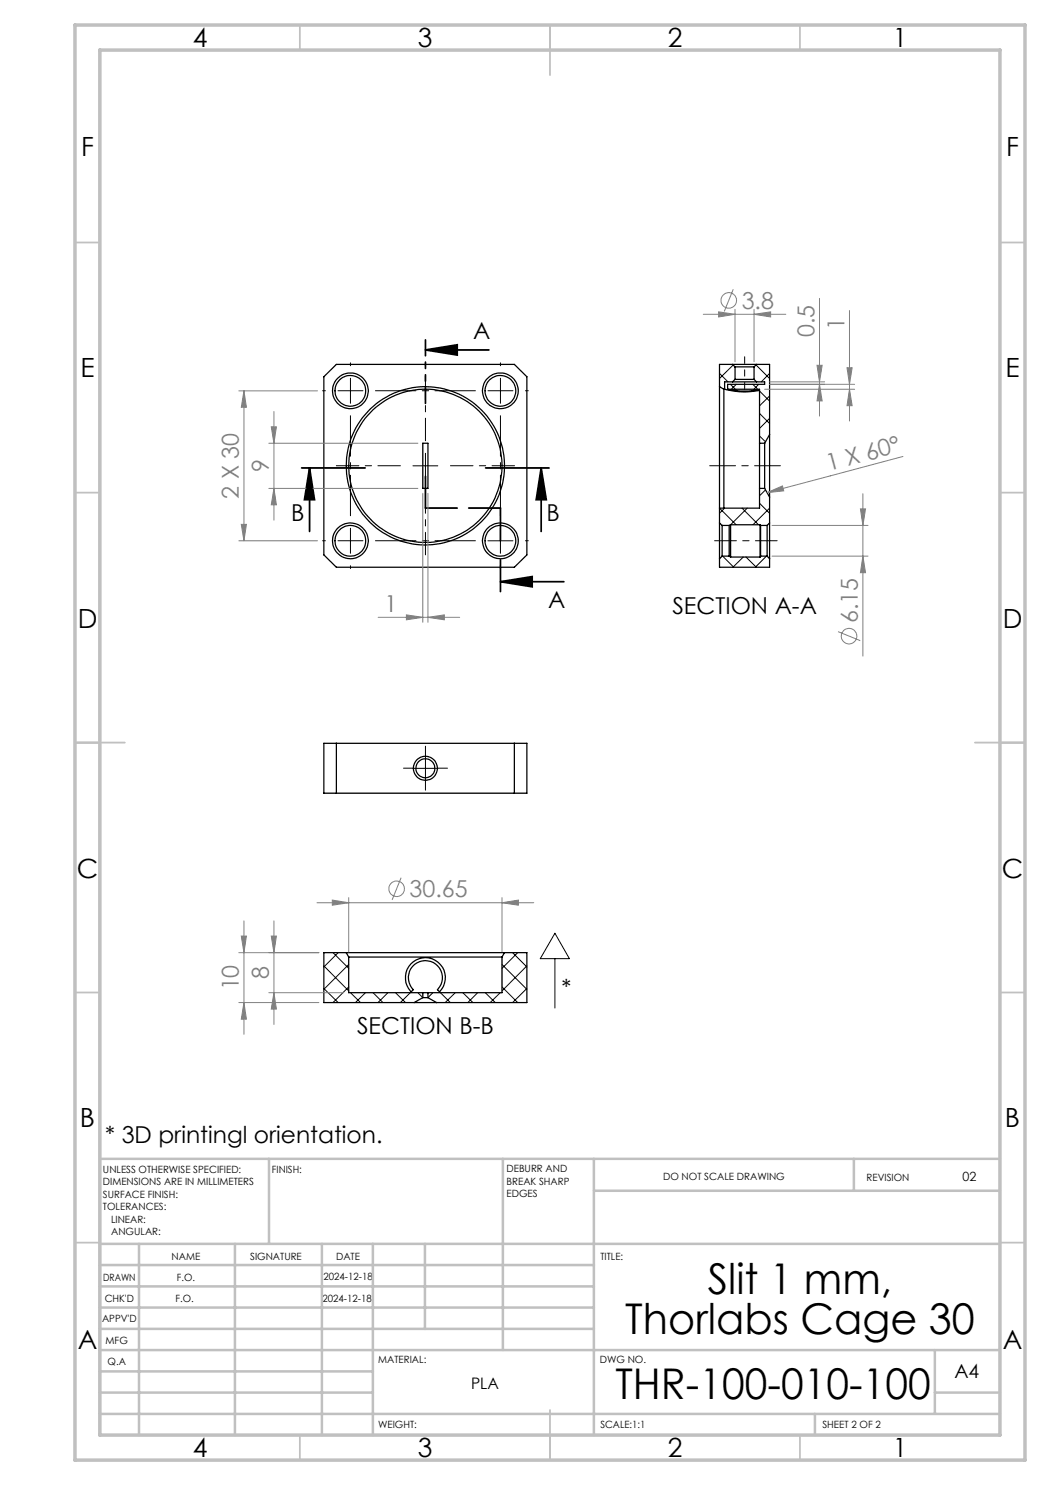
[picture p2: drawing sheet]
<svg xmlns="http://www.w3.org/2000/svg" width="210mm" height="297mm" viewBox="0 0 210 297" stroke-linecap="round" stroke-linejoin="round" font-family="sans-serif">
<g fill="none" stroke="#000" stroke-width=".25">
<path d="M64.8 75.3l2.5-2.4h35.6l2.5 2.4v35.7l-2.5 2.4h-35.6l-2.5-2.4zM143.9 77.3v24.3M143.9 77.3l.9 .6M144.8 77.9v23.7M144.8 77.9h.1M144.9 77.9l.4 .1a14.6 14.6 0 0 0 6.4 .1l-3.5 .1-2.7-.3M145.5 77.9h6.4v23.7h-8M146.5 72.9h4.8M146.5 76.4h4.8M146.5 72.9h-2.6v4.4M146.5 76.4h-1.6v1.5M146.5 72.9l.5 .5"/>
<path d="M147 73.4h3.8M147 75.9h3.8M147 73.4v2.5M147 75.9l-.5 .5M150.8 75.9l.5 .5M150.8 73.4v2.5M151.3 72.9h2.6v31.7M151.3 76.4h1.6v.5h-7.4v1M151.3 72.9l-.5 .5M84.6 88.6h1v9.1h-1zM151.9 97.7h1M151.9 88.6h1"/>
<path d="M152.9 88.6v9.1M152.9 97.7l1 1.7M153.9 86.9l-1 1.7M143.9 104.6v7.2M143.9 111.8v1.6h10v-1.6M143.9 101.6v3M143.9 104.6l.5 .5M144.4 105.1v6.1M144.4 105.1h1.4M144.4 111.2l-.5 .6M144.4 111.2h1.4M145.8 105.1v6.1"/>
<path d="M145.8 111.2l.3 .2M146.1 104.9v6.5M146.1 104.9h5.9M146.1 104.9l-.3 .2M146.1 111.4h5.9M152 104.9v6.5M152 104.9l.1 .2M152.1 105.1v6.1M152.1 105.1h1.3M152.1 111.2h1.3M152.1 111.2l-.1 .2M153.4 105.1v6.1"/>
<path d="M153.4 111.2l.5 .6M153.9 104.6v7.2M153.9 104.6l-.5 .5M64.8 148.7h40.6v9.9h-40.6zM67.3 148.7v9.9M102.9 148.7v9.9M69.3 190.5h31.6M69.3 190.5h-4.5v10h40.6v-10h-4.5M69.3 190.5l.4 .9M69.7 191.4h30.7M69.7 191.4v7.1h30.7v-7.1M82.2 192.8a4 4 0 0 1 5.7-.1 4 4 0 0 1 0 5.7l-.4-.5a3.4 3.4 0 0 0 0-4.8 3.4 3.4 0 0 0-4.8 0 3.4 3.4 0 0 0 0 4.8l-.5 .5a4.1 4.1 0 0 1 0-5.6z"/>
<path d="M84.6 198.5v1M84.6 199.5l-1.8 1M84.6 199.5h1M85.6 198.5v1M85.6 199.5l1.7 1M100.9 190.5l-.5 .9"/>
<circle cx="70.1" cy="78.2" r="3.1"/>
<circle cx="70.1" cy="78.2" r="3.6"/>
<circle cx="100.1" cy="78.2" r="3.6"/>
<circle cx="100.1" cy="78.2" r="3.1"/>
<circle cx="85.1" cy="93.2" r="15.3"/>
<circle cx="85.1" cy="93.2" r="15.8"/>
<circle cx="70.1" cy="108.2" r="3.1"/>
<circle cx="70.1" cy="108.2" r="3.6"/>
<circle cx="100.1" cy="108.2" r="3.6"/>
<circle cx="100.1" cy="108.2" r="3.1"/>
<circle cx="85.1" cy="153.7" r="1.9"/>
<circle cx="85.1" cy="153.7" r="2.39"/>
</g>
<g fill="none" stroke="#000" stroke-width=".2">
<path d="M143.9 74.7l1.7 1.7M146.1 76.9l1 1M146.6 73l-2.7 2.7M147.2 76.9l-.9 1M150.6 76.9l1 1M151.2 73l2.7 2.7M151.7 76.9l-.9 1M151.9 78.2l2 2M153.9 74.7l-1.6 1.7M153.9 79.2l-2 2M82.6 93.2h5M85.1 90.7v5"/>
<path d="M151.9 87.2l1.2 1.2M151.9 82.7l2 2M153.1 98l-1.2 1.2M153.9 83.7l-2 2M97.6 108.2h5M100.1 105.7v5M143.9 101.6l3.3 3.3M144.5 111.2l2.3 2.2M144.9 101.6l-1 1.1M148.4 101.6l3.3 3.3M148.7 111.4l-2.1 2M149.2 111.4l2.1 2"/>
<path d="M149.4 101.6l-3.3 3.3M151.9 100.6l2 2.1M153.3 111.2l-2.2 2.2M153.9 101.6l-3.3 3.3M82.6 153.7h5M85.1 151.2v5M64.8 197.7l2.8 2.8M64.8 193.2l4.9 5M66.6 190.5l3.1 3.2M67.6 190.5l-2.8 2.9M69.7 192.9l-4.9 5M69.7 197.4l-3.1 3.1"/>
<path d="M70.1 198.5l2 2M73.1 198.5l-2 2M74.6 198.5l2 2M77.6 198.5l-2 2M79.1 198.5l2 2M82.1 198.5l-2 2M83.6 198.5l1 1M86.6 198.5l-1 1M88.1 198.5l2 2M91.1 198.5l-2.1 2M92.6 198.5l2 2M95.5 198.5l-1.9 2"/>
<path d="M97 198.5l2.1 2M100 198.5l-2 2M100.4 197.4l3.1 3.1M100.4 192.9l5 5M102.5 190.5l2.9 2.9M103.5 190.5l-3.1 3.2M105.4 193.2l-5 5M105.4 197.7l-2.9 2.8M111 191.7v9.9M111 186.7l2.9 5h-5.8z"/>
</g>
<g fill="none" stroke="#808080" stroke-width=".2">
<path d="M146.6 57.9l-1.7 4.4M163.9 59.7v23.5M47.8 78.2h15.7M48.8 78.2v30M48.8 78.2l.5 3.3h-1zM140.7 62.9h16.5M143.7 62.4l3.3 .5-3.3 .5zM147 61.9v10.5M150.8 62.9l3.3-.5v1zM150.8 61.9v10.5M152.9 77.9h18M153.9 76.9h17"/>
<path d="M153.9 76.4h11M163.4 73.1h1l-.5 3.3zM163.9 76.9l.5 3.3h-1zM169.4 73.6h1l-.5 3.3zM169.9 77.9l.5 3.2h-1zM169.9 62.1v22.1M53.8 88.6h29.8M53.8 97.7h29.8M54.3 85.4h1l-.5 3.2zM54.8 82.3v21.7M54.8 97.7l.5 3.3h-1zM84.6 98.7v25.8"/>
<path d="M85.6 98.7v25.8M153.4 98.5l3.1-1.3 .2 1zM172.6 98.7v32.5M180.6 91.3l-27.2 7.2M47.8 108.2h15.7M48.3 104.9h1l-.5 3.3zM154.4 105.1h19.2M154.4 111.2h19.2M172.1 101.8h1l-.5 3.3zM172.6 111.2l.5 3.3h-1zM75.6 123.5h16.3M81.3 123l3.3 .5-3.3 .5z"/>
<path d="M85.6 123.5l3.3-.5v1zM167.6 126.3l4.4 1.8M69.7 179.5v10.9M80.2 175.5l-1.8 4.5M100.4 179.5v10.9M47.8 190.5h16M48.3 187.2h1l-.5 3.3zM48.8 184.2v22.7M53.8 198.5h15M54.3 187.2h1l-.5 3.3zM54.8 184.2v20.7M54.8 198.5l.5 3.3h-1z"/>
<path d="M63.4 180.5h43.4M66.5 180l3.2 .5-3.2 .5zM100.4 180.5l3.3-.5v1zM47.8 200.5h16M48.8 200.5l.5 3.3h-1z"/>
<circle cx="145.8" cy="60.1" r="1.56"/>
<circle cx="169.8" cy="127.2" r="1.55"/>
<circle cx="79.3" cy="177.8" r="1.55"/>
</g>
<path d="M85.1 70h12.7M85.1 70l6.3-1v2zM60.3 93.6h12.7M61.9 93.6l1 6.3h-2zM61.9 93.6v12.7M97.1 93.6h12.7M108.2 93.6l1.1 6.3h-2.1zM108.2 93.6v12.7M100.1 116.3h12.7M100.1 116.3l6.3-1v2.1z" fill="none" stroke="#000" stroke-width=".35"/>
<g fill="none" stroke="#000" stroke-width=".2" stroke-dasharray="15.2 1.3 1.3 1.3">
<path d="M65.1 78.1h-.6M70.1 78.1v-2.5M70.1 78.1h-2.5M70.1 78.1v2.5M70.1 78.1h2.5M70.1 73.1v-.5M100.1 78.1v-2.5M100.1 78.1h-2.5M100.1 78.1v2.5M100.1 78.1h2.5M100.1 73.1v-.5M105.1 78.1h.6"/>
<path d="M65.1 108.1h-.6M70.1 108.1v-2.5M70.1 108.1h-2.5M70.1 108.1v2.5M70.1 108.1h2.5M70.1 113.1v.6M100.1 113.1v.6M105.1 108.1h.6M82.6 153.6h-1.9M85.1 151.1v-1.9M85.1 156.1v1.9M87.6 153.6h1.9"/>
</g>
<path d="M75.1 78.1h20M70.1 103.1v-20M75.1 108.1h20M100.1 103.1v-20" fill="none" stroke="#000" stroke-width=".2" stroke-dasharray="15.2 1.3 1.3 1.3" stroke-dashoffset="7.1"/>
<path d="M80.1 93.1h-12.8M85.1 88.1v-12.8M85.1 98.1v12.9M90.1 93.1h12.8" fill="none" stroke="#000" stroke-width=".2" stroke-dasharray="15.2 1.3 1.3 1.3" stroke-dashoffset="10.7"/>
<path d="M148.9 71.3v6.5" fill="none" stroke="#000" stroke-width=".2" stroke-dasharray="15.2 1.3 1.3 1.3" stroke-dashoffset="13.9"/>
<path d="M155.4 108.1h-12.5" fill="none" stroke="#000" stroke-width=".2" stroke-dasharray="15.2 1.3 1.3 1.3" stroke-dashoffset="10.9"/>
<path d="M156.1 93.1h-14.2" fill="none" stroke="#000" stroke-width=".2" stroke-dasharray="15.2 1.3 1.3 1.3" stroke-dashoffset="10.1"/>
<path d="M85.1 95.3v6.3M85.1 101.6h6.3M93.7 101.6h6.4M100.1 118.3v-6.3M100.1 108v-6.4" fill="none" stroke="#000" stroke-width=".35" stroke-dasharray="6.3 1.3 1.3 1.3 1.3 1.3"/>
<path d="M85.1 68v12.7" fill="none" stroke="#000" stroke-width=".35" stroke-dasharray="6.3 1.3 1.3 1.3 1.3 1.3" stroke-dashoffset="3.2"/>
<g fill="none" stroke="#c0c0c0" stroke-width=".35">
<path d="M60 5v5M110 5v10M160 5v5M15 48.5h5M200 48.5h5M15 98.5h5M200 98.5h5M15 148.5h10M195 148.5h10M15 198.5h5M200 198.5h5M15 248.5h5"/>
<path d="M200 248.5h5M60 287v5M110 282v10M160 287v5"/>
</g>
<g fill="none" stroke="#c0c0c0" stroke-width=".5">
<path d="M53.8 231.8v17M100.6 231.8v38.2M118.8 231.8v55.2M118.8 238.2h81.2M170.8 231.8v6.4M200 231.8h-180v55.2M20 248.8h180M20 257.3h98.8M20 253h98.8M27.8 248.8v38.2M47 248.8v38.2M64.4 248.8v38.2"/>
<path d="M74.6 248.8v38.2M85 248.8v17M20 265.8h98.8M20 261.5h98.8M20 278.5h54.6M20 274.3h54.6M20 270h180M187 278.5h13M187 270v12.8M20 282.8h180M163 282.8v4.2"/>
</g>
<path d="M15 5h190v287h-190zM20 10h180v277h-180z" fill="none" stroke="#c0c0c0" stroke-width=".7"/>
<g fill="#000">
<path d="M108.2 93.6l1.1 6.3h-2.1zM61.9 93.6l1 6.3h-2z"/>
<path d="M100.1 116.3l6.3-1v2.1zM85.1 70l6.3-1v2z"/>
</g>
<g fill="#808080">
<path d="M153.4 98.5l3.1-1.3 .2 1z"/>
<path d="M100.4 180.5l3.3-.5v1zM66.5 180l3.2 .5-3.2 .5z"/>
<path d="M81.3 123l3.3 .5-3.3 .5zM85.6 123.5l3.3-.5v1z"/>
<path d="M143.7 62.4l3.3 .5-3.3 .5zM150.8 62.9l3.3-.5v1z"/>
<path d="M54.8 198.5l.5 3.3h-1zM54.3 187.2h1l-.5 3.3z"/>
<path d="M48.3 187.2h1l-.5 3.3zM48.8 200.5l.5 3.3h-1z"/>
<path d="M163.9 76.9l.5 3.3h-1zM163.4 73.1h1l-.5 3.3z"/>
<path d="M48.8 78.2l.5 3.3h-1zM48.3 104.9h1l-.5 3.3zM54.3 85.4h1l-.5 3.2zM54.8 97.7l.5 3.3h-1z"/>
<path d="M172.1 101.8h1l-.5 3.3zM172.6 111.2l.5 3.3h-1zM169.4 73.6h1l-.5 3.3zM169.9 77.9l.5 3.2h-1z"/>
</g>
<g font-size="8.5">
<text x="141.6" y="258.8">Slit 1 mm,</text>
<text x="125.1" y="266.9">Thorlabs Cage 30</text>
<text x="123.1" y="279.7">THR-100-010-100</text>
</g>
<g font-size="5.3">
<text x="38.5" y="9.5">4</text>
<text x="83.5" y="9.5">3</text>
<text x="133.6" y="9.5">2</text>
<text x="178.6" y="9.5">1</text>
<text x="16.2" y="31.2">F</text>
<text x="201.2" y="31.2">F</text>
<text x="16.1" y="75.5">E</text>
<text x="201.1" y="75.5">E</text>
<text x="15.5" y="125.5">D</text>
<text x="200.5" y="125.5">D</text>
<text x="15.4" y="175.5">C</text>
<text x="200.4" y="175.5">C</text>
<text x="16" y="225.5">B</text>
<text x="201" y="225.5">B</text>
<text x="15.5" y="269.7">A</text>
<text x="200.5" y="269.7">A</text>
<text x="38.5" y="291.5">4</text>
<text x="83.5" y="291.5">3</text>
<text x="133.6" y="291.5">2</text>
<text x="178.6" y="291.5">1</text>
</g>
<g font-size="4.7" fill="#808080">
<text x="148.3" y="61.8">3.8</text>
<text x="168.9" y="66" transform="rotate(-90 168.9 66)">1</text>
<text x="162.9" y="67.4" transform="rotate(-90 162.9 67.4)">0.5</text>
<text x="53.8" y="94.4" transform="rotate(-90 53.8 94.4)">9</text>
<text x="165.8" y="94.2" transform="rotate(-15 165.8 94.2)">1 X 60°</text>
<text x="47.8" y="99.7" transform="rotate(-90 47.8 99.7)">2 X 30</text>
<text x="76.9" y="122.4">1</text>
<text x="171.5" y="124.6" transform="rotate(-90 171.5 124.6)">6.15</text>
<text x="81.9" y="179.4">30.65</text>
<text x="53.8" y="195.8" transform="rotate(-90 53.8 195.8)">8</text>
<text x="47.8" y="198.1" transform="rotate(-90 47.8 198.1)">10</text>
</g>
<g font-size="4.7">
<text x="94.6" y="67.8">A</text>
<text x="58.2" y="104.1">B</text>
<text x="109.3" y="104.1">B</text>
<text x="109.6" y="121.7">A</text>
<text x="134.5" y="122.8">SECTION A-A</text>
<text x="112.3" y="199.1">*</text>
<text x="71.4" y="206.8">SECTION B-B</text>
<text x="21.1" y="228.6">* 3D printingl orientation.</text>
</g>
<text font-size="3.9" x="190.9" y="275.5">A4</text>
<text font-size="3.2" x="94.2" y="277.9">PLA</text>
<text font-size="2.5" x="192.5" y="236.1">02</text>
<g font-size="2">
<text x="20.6" y="234.6">UNLESS OTHERWISE SPECIFIED:</text>
<text x="20.6" y="237.1">DIMENSIONS ARE IN MILLIMETERS</text>
<text x="20.6" y="239.6">SURFACE FINISH:</text>
<text x="54.4" y="234.6">FINISH:</text>
<text x="101.3" y="234.5">DEBURR AND</text>
<text x="101.3" y="237">BREAK SHARP</text>
<text x="101.3" y="239.5">EDGES</text>
<text x="132.6" y="236">DO NOT SCALE DRAWING</text>
<text x="173.3" y="236.2">REVISION</text>
<text x="20.6" y="242.1">TOLERANCES:</text>
<text x="22.2" y="244.6">LINEAR:</text>
<text x="22.2" y="247.1">ANGULAR:</text>
<text x="34.3" y="252">NAME</text>
<text x="50" y="251.9">SIGNATURE</text>
<text x="67.2" y="251.9">DATE</text>
<text x="120.1" y="251.9">TITLE:</text>
<text x="20.6" y="256.1">DRAWN</text>
<text x="35.3" y="256.1">F.O.</text>
<text x="64.7" y="255.9">2024-12-18</text>
<text x="20.9" y="260.3">CHK'D</text>
<text x="35.1" y="260.3">F.O.</text>
<text x="64.5" y="260.3">2024-12-18</text>
<text x="20.4" y="264.4">APPV'D</text>
<text x="21.1" y="268.8">MFG</text>
<text x="21.5" y="273">Q.A</text>
<text x="75.6" y="272.5">MATERIAL:</text>
<text x="120" y="272.5">DWG NO.</text>
<text x="75.6" y="285.5">WEIGHT:</text>
<text x="120.1" y="285.6">SCALE:1:1</text>
<text x="164.5" y="285.6">SHEET 2 OF 2</text>
</g>
</svg>
